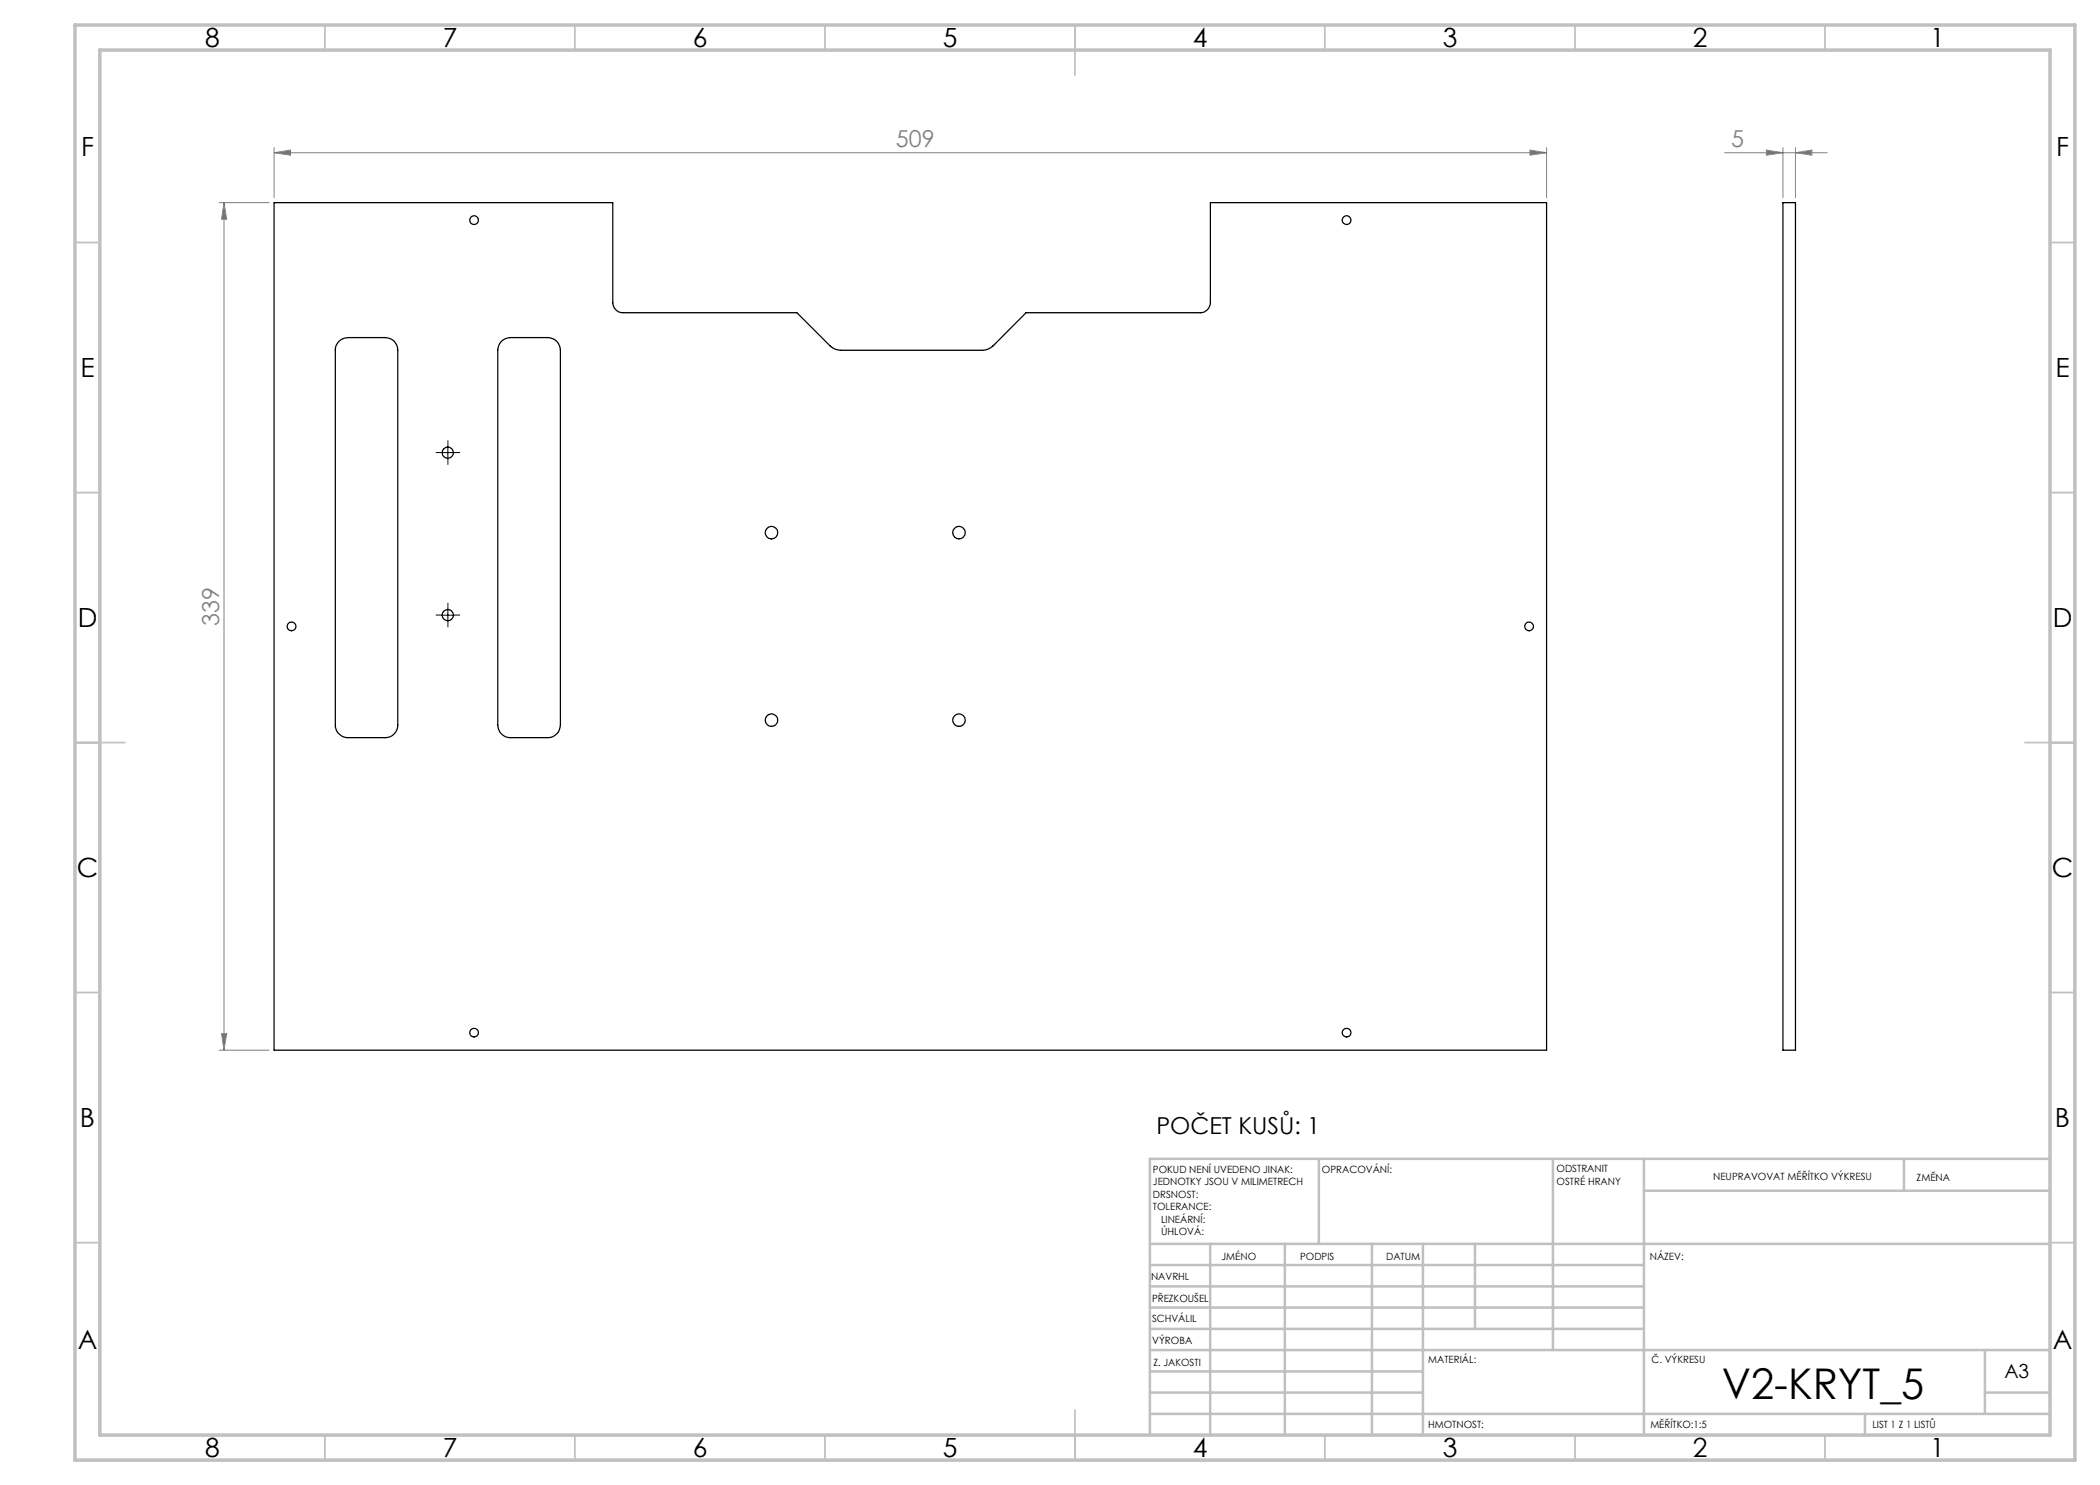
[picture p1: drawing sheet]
<svg xmlns="http://www.w3.org/2000/svg" width="420mm" height="297mm" viewBox="0 0 420 297" stroke-linecap="round" stroke-linejoin="round" font-family="sans-serif">
<g fill="none" stroke="#808080" stroke-width=".2">
<path d="M54.8 30.5l3.3-.5v1zM54.8 29.5v10M54.8 30.5h254.5M306 30l3.3 .5-3.3 .5zM309.3 29.5v10M344.9 30.5h20.5M353.3 30l3.3 .5-3.3 .5zM356.6 29.5v10M359.1 30.5l3.3-.5v1zM359.1 29.5v10M43.8 40.5h10M44.8 40.5l.5 3.3h-1z"/>
<path d="M44.8 40.5v169.5M43.8 210h10M44.3 206.7h1l-.5 3.3z"/>
</g>
<path d="M88.3 90.5h-1.1M89.6 91.8v1.1M89.6 89.3v-1.2M90.8 90.5h1.2M88.3 123h-1.1M89.6 124.3v1.1M89.6 121.8v-1.2M90.8 123h1.2" fill="none" stroke="#000" stroke-width=".2" stroke-dasharray="15.2 1.3 1.3 1.3"/>
<path d="M88.3 90.5h2.5M89.6 89.3v2.5M88.3 123h2.5M89.6 121.8v2.5" fill="none" stroke="#000" stroke-width=".2"/>
<g fill="none" stroke="#c0c0c0" stroke-width=".35">
<path d="M65 5v5M115 5v5M165 5v5M215 5v10M265 5v5M315 5v5M365 5v5M15 48.5h5M410 48.5h5M15 98.5h5M410 98.5h5M15 148.5h10"/>
<path d="M405 148.5h10M15 198.5h5M410 198.5h5M15 248.5h5M410 248.5h5M65 287v5M115 287v5M165 287v5M215 282v10M265 287v5M315 287v5M365 287v5"/>
</g>
<g fill="none" stroke="#c0c0c0" stroke-width=".5">
<path d="M263.8 231.8v17M310.6 231.8v38.2M328.8 231.8v55.2M328.8 238.2h81.2M380.8 231.8v6.4M410 231.8h-180v55.2M230 248.8h180M230 257.3h98.8M230 253h98.8M242 248.8v38.2M257 248.8v38.2M274.4 248.8v38.2"/>
<path d="M284.6 248.8v38.2M295 248.8v17M230 265.8h98.8M230 261.5h98.8M230 278.5h54.6M230 274.3h54.6M230 270h180M397 278.5h13M397 270v12.8M230 282.8h180M373 282.8v4.2"/>
</g>
<path d="M15 5h400v287h-400zM20 10h390v277h-390z" fill="none" stroke="#c0c0c0" stroke-width=".7"/>
<g fill="#808080">
<path d="M54.8 30.5l3.3-.5v1zM306 30l3.3 .5-3.3 .5z"/>
<path d="M44.8 40.5l.5 3.3h-1zM44.3 206.7h1l-.5 3.3z"/>
<path d="M353.3 30l3.3 .5-3.3 .5zM359.1 30.5l3.3-.5v1z"/>
</g>
<g fill="none" stroke="#000" stroke-width=".25">
<path d="M54.8 40.5h67.8v20a2.05 2.05 0 0 0 2 2h34.8l6.6 6.7a3.3 3.3 0 0 0 2.1 .9h28.4a3.3 3.3 0 0 0 2.1-.9l6.6-6.7h34.9a2.05 2.05 0 0 0 2-2v-20h67.2v169.5h-254.5zM356.6 40.5h2.5v169.5h-2.5zM67.8 68.3a2.72 2.72 0 0 1 1.8-.8h7.4a2.47 2.47 0 0 1 2.6 2.5v75a2.47 2.47 0 0 1-2.6 2.5h-7.4a2.53 2.53 0 0 1-2.5-2.5v-75a2.32 2.32 0 0 1 .7-1.7zM100.3 68.3a2.72 2.72 0 0 1 1.8-.8h7.5a2.53 2.53 0 0 1 2.5 2.5v75a2.53 2.53 0 0 1-2.5 2.5h-7.5a2.53 2.53 0 0 1-2.5-2.5v-75a2.72 2.72 0 0 1 .7-1.7z"/>
<circle cx="94.8" cy="44" r=".87"/>
<circle cx="269.3" cy="44" r=".88"/>
<circle cx="89.6" cy="90.5" r="1.13"/>
<circle cx="154.3" cy="106.5" r="1.25"/>
<circle cx="191.8" cy="106.5" r="1.25"/>
<circle cx="58.3" cy="125.3" r=".88"/>
<circle cx="89.5" cy="123" r="1.12"/>
<circle cx="305.8" cy="125.3" r=".87"/>
<circle cx="154.3" cy="144" r="1.25"/>
<circle cx="191.8" cy="144" r="1.25"/>
<circle cx="94.8" cy="206.5" r=".87"/>
<circle cx="269.3" cy="206.5" r=".88"/>
</g>
<text font-size="8.5" x="344.4" y="279.7">V2-KRYT_5</text>
<g font-size="5.3">
<text x="41" y="9.5">8</text>
<text x="88.5" y="9.5">7</text>
<text x="138.5" y="9.5">6</text>
<text x="188.5" y="9.5">5</text>
<text x="238.5" y="9.5">4</text>
<text x="288.5" y="9.5">3</text>
<text x="338.5" y="9.5">2</text>
<text x="386" y="9.5">1</text>
<text x="16.2" y="31.2">F</text>
<text x="411.2" y="31.2">F</text>
<text x="16.1" y="75.5">E</text>
<text x="411.1" y="75.5">E</text>
<text x="15.5" y="125.5">D</text>
<text x="410.5" y="125.5">D</text>
<text x="15.4" y="175.5">C</text>
<text x="410.4" y="175.5">C</text>
<text x="16" y="225.5">B</text>
<text x="411" y="225.5">B</text>
<text x="15.5" y="269.7">A</text>
<text x="410.5" y="269.7">A</text>
<text x="41" y="291.5">8</text>
<text x="88.5" y="291.5">7</text>
<text x="138.5" y="291.5">6</text>
<text x="188.5" y="291.5">5</text>
<text x="238.5" y="291.5">4</text>
<text x="288.5" y="291.5">3</text>
<text x="338.5" y="291.5">2</text>
<text x="386" y="291.5">1</text>
</g>
<g font-size="4.7" fill="#808080">
<text x="179.2" y="29.5">509</text>
<text x="346.2" y="29.5">5</text>
<text x="43.8" y="125.1" transform="rotate(-90 43.8 125.1)">339</text>
</g>
<text font-size="4.7" x="231.3" y="226.8">POČET KUSŮ: 1</text>
<text font-size="3.9" x="400.9" y="275.5">A3</text>
<g font-size="2">
<text x="230.6" y="234.6">POKUD NENÍ UVEDENO JINAK:</text>
<text x="230.6" y="237.1">JEDNOTKY JSOU V MILIMETRECH</text>
<text x="230.6" y="239.6">DRSNOST:</text>
<text x="264.4" y="234.6">OPRACOVÁNÍ:</text>
<text x="311.3" y="234.5">ODSTRANIT</text>
<text x="311.3" y="237">OSTRÉ HRANY</text>
<text x="342.6" y="236">NEUPRAVOVAT MĚŘÍTKO VÝKRESU</text>
<text x="383.3" y="236.2">ZMĚNA</text>
<text x="230.6" y="242.1">TOLERANCE:</text>
<text x="232.2" y="244.6">LINEÁRNÍ:</text>
<text x="232.2" y="247.1">ÚHLOVÁ:</text>
<text x="244.3" y="252">JMÉNO</text>
<text x="260" y="251.9">PODPIS</text>
<text x="277.2" y="251.9">DATUM</text>
<text x="330" y="251.9">NÁZEV:</text>
<text x="230.2" y="256.1">NAVRHL</text>
<text x="230.4" y="260.3">PŘEZKOUŠEL</text>
<text x="230.4" y="264.4">SCHVÁLIL</text>
<text x="230.5" y="268.8">VÝROBA</text>
<text x="230.7" y="273.1">Z. JAKOSTI</text>
<text x="285.6" y="272.5">MATERIÁL:</text>
<text x="330.3" y="272.5">Č. VÝKRESU</text>
<text x="285.6" y="285.5">HMOTNOST:</text>
<text x="330.1" y="285.6">MĚŘÍTKO:1:5</text>
<text x="374.5" y="285.6">LIST 1 Z 1 LISTŮ</text>
</g>
</svg>
